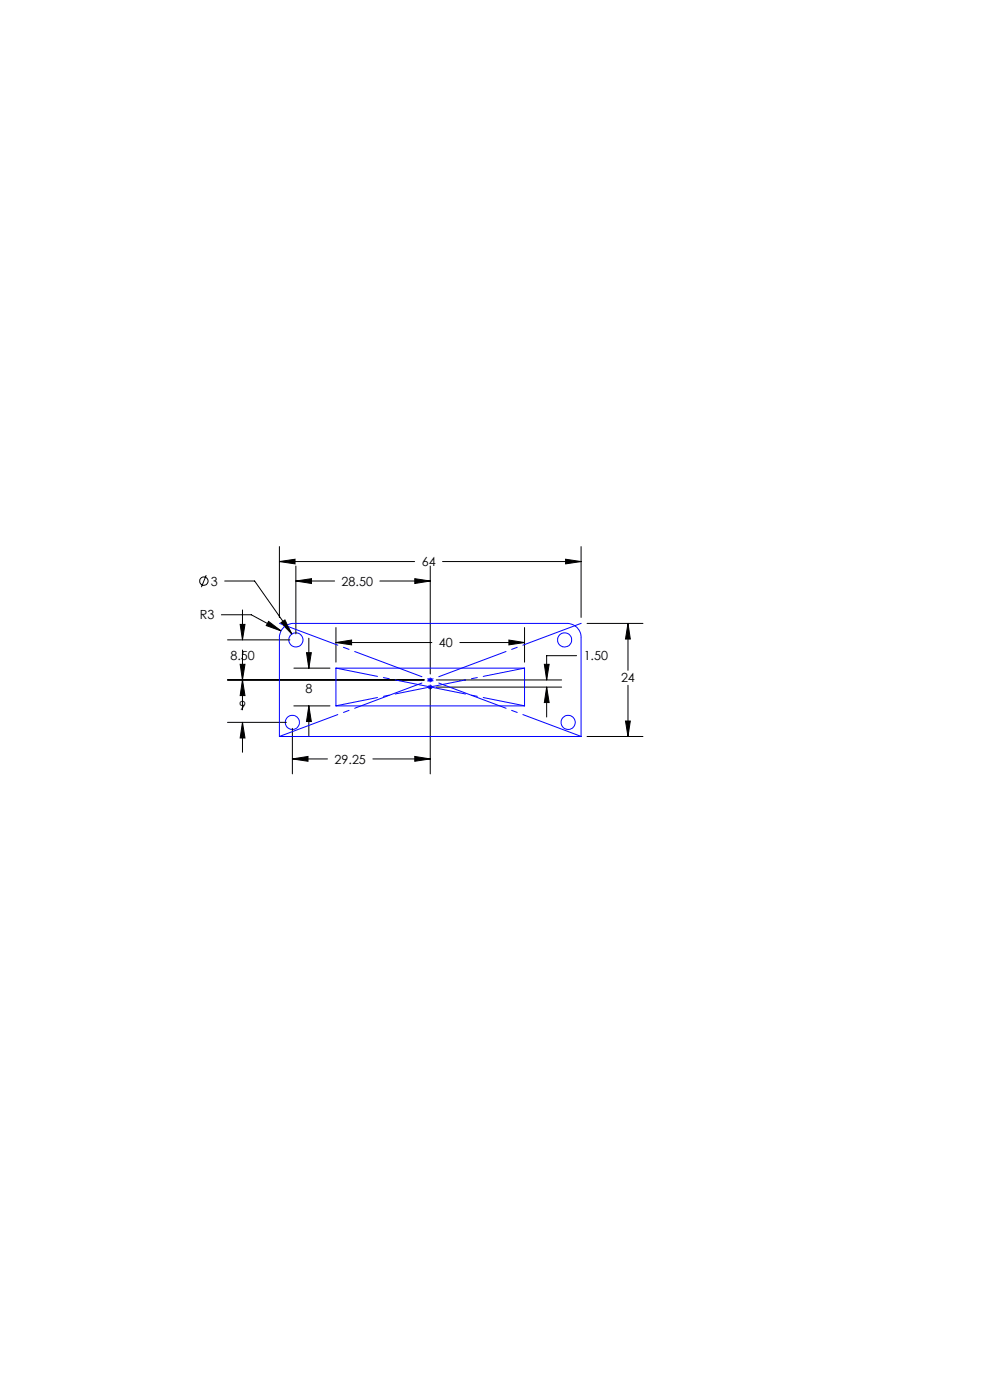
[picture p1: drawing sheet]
<svg xmlns="http://www.w3.org/2000/svg" width="210mm" height="297mm" viewBox="0 0 210 297" stroke-linecap="round" stroke-linejoin="round" font-family="sans-serif">
<g fill="none" stroke="#000" stroke-width=".21">
<path d="M59.3 119.1l3.3-.5v1zM59.3 116v15M59.3 119.1h28.6M93.9 119.1h29.4M120 118.6l3.3 .5-3.3 .5zM123.3 116v15M43.7 122l-1 2.6M47 130.4h6.3l6.3 3.4M47.7 123.3h6.3l7.9 11.2M48.3 135.7h13.2M50.9 132.5h1.1l-.6 3.2zM51.4 129.4v6.3"/>
<path d="M51.4 137.9v12.7M57 131.8l2.6 2-3.1-1.1zM59.6 132.1l.8-.6 1.5 3zM62.8 123.3l3.3-.5v1zM62.8 120.1v14.4M62.8 123.3h8.2M65 138.5h1l-.5 3.2zM65.5 135.4v6.3M71.3 136.3l3.3-.5v1zM71.3 133.1v7.4M71.3 136.3h20.3M80.6 123.3h10.7"/>
<path d="M88 122.8l3.3 .5-3.3 .5zM91.3 120.1v22.9M97.5 136.3h13.8M107.9 135.8l3.4 .5-3.4 .5zM111.3 133.1v7.4M122.3 139.1h-6.3v5.1M124.5 132.3h11.9M133.2 132.3l.5 3.3h-1zM133.2 132.3v9.9M48.3 144.2h41.7M48.3 153.2h12.4M50.9 140.9h1.1l-.6 3.3z"/>
<path d="M51.4 144.2l.6 3.4h-1.1zM51.4 153.2l.6 3.4h-1.1zM51.4 153.2v6.4M62 154.5v9.7M62.3 141.7h7.7M62.3 149.8h7.7M65.5 149.8l.5 3.3h-1zM65.5 149.8v6.3M91.3 145.5v18.7M92.5 144.2h26.6M92.5 145.8h26.6M115.5 140.9h1l-.5 3.3z"/>
<path d="M116 145.8l.5 3.2h-1zM116 145.8v6.3M124.5 156.2h11.9M132.7 153h1l-.5 3.2zM133.2 145.4v10.8M62 161l3.3-.5v1zM62 161h7.5M79.1 161h12.2M88 160.5l3.3 .5-3.3 .5z"/>
<circle cx="43.2" cy="123.3" r=".89"/>
</g>
<g fill="none" stroke="#00f" stroke-width=".21">
<path d="M60.2 133l.9-.5 .9-.2h58.3a2.95 2.95 0 0 1 3 3v20.9h-64v-21.2a3.2 3.2 0 0 1 .9-2zM71.3 141.7h40v8.1h-40zM90.8 144.2h1M90.8 145.8h1M90.9 143.9l.7 .7M90.9 145.4l.7 .7M91.3 143.8v.9M91.3 145.2v1.1M91.6 143.9l-.7 .7M91.6 145.4l-.7 .7"/>
<circle cx="62.8" cy="135.8" r="1.51"/>
<circle cx="119.8" cy="135.8" r="1.51"/>
<circle cx="62" cy="153.3" r="1.51"/>
<circle cx="120.5" cy="153.3" r="1.51"/>
</g>
<path d="M59.3 132.2l64 24M59.3 156.2l64-24" fill="none" stroke="#00f" stroke-width=".21" stroke-dasharray="15.2 1.3 1.3 1.3" stroke-dashoffset="2"/>
<path d="M71.3 141.7l40 8M71.3 149.7l40-8" fill="none" stroke="#00f" stroke-width=".21" stroke-dasharray="15.2 1.3 1.3 1.3" stroke-dashoffset="6.3"/>
<path d="M59.3 119.1l3.3-.5v1zM120 118.6l3.3 .5-3.3 .5zM133.2 132.3l.5 3.3h-1zM132.7 153h1l-.5 3.2zM57 131.8l-.5 .9 3.1 1.1zM62.8 123.3l3.3-.5v1zM88 122.8l3.3 .5-3.3 .5zM51.4 144.2l.6 3.4h-1.1zM50.9 132.5h1.1l-.6 3.2zM62 161l3.3-.5v1zM88 160.5l3.3 .5-3.3 .5zM51.4 153.2l.6 3.4h-1.1zM50.9 140.9h1.1l-.6 3.3zM59.6 132.1l2.3 2.4-1.5-3zM115.5 140.9h1l-.5 3.3zM116 145.8l.5 3.2h-1zM71.3 136.3l3.3-.5v1zM107.9 135.8l3.4 .5-3.4 .5zM65 138.5h1l-.5 3.2zM65.5 149.8l.5 3.3h-1z" fill="#000"/>
<g font-size="2.7">
<text x="44.7" y="124.2">3</text>
<text x="72.5" y="124.3">28.50</text>
<text x="89.5" y="120.1">64</text>
<text x="42.4" y="131.4">R3</text>
<text x="93.1" y="137.3">40</text>
<text x="48.9" y="140.1">8.50</text>
<text x="123.8" y="140.1">1.50</text>
<text x="64.8" y="146.9">8</text>
<text x="131.7" y="144.8">24</text>
<text x="50.7" y="150.6">9</text>
<text x="71" y="162">29.25</text>
</g>
</svg>
